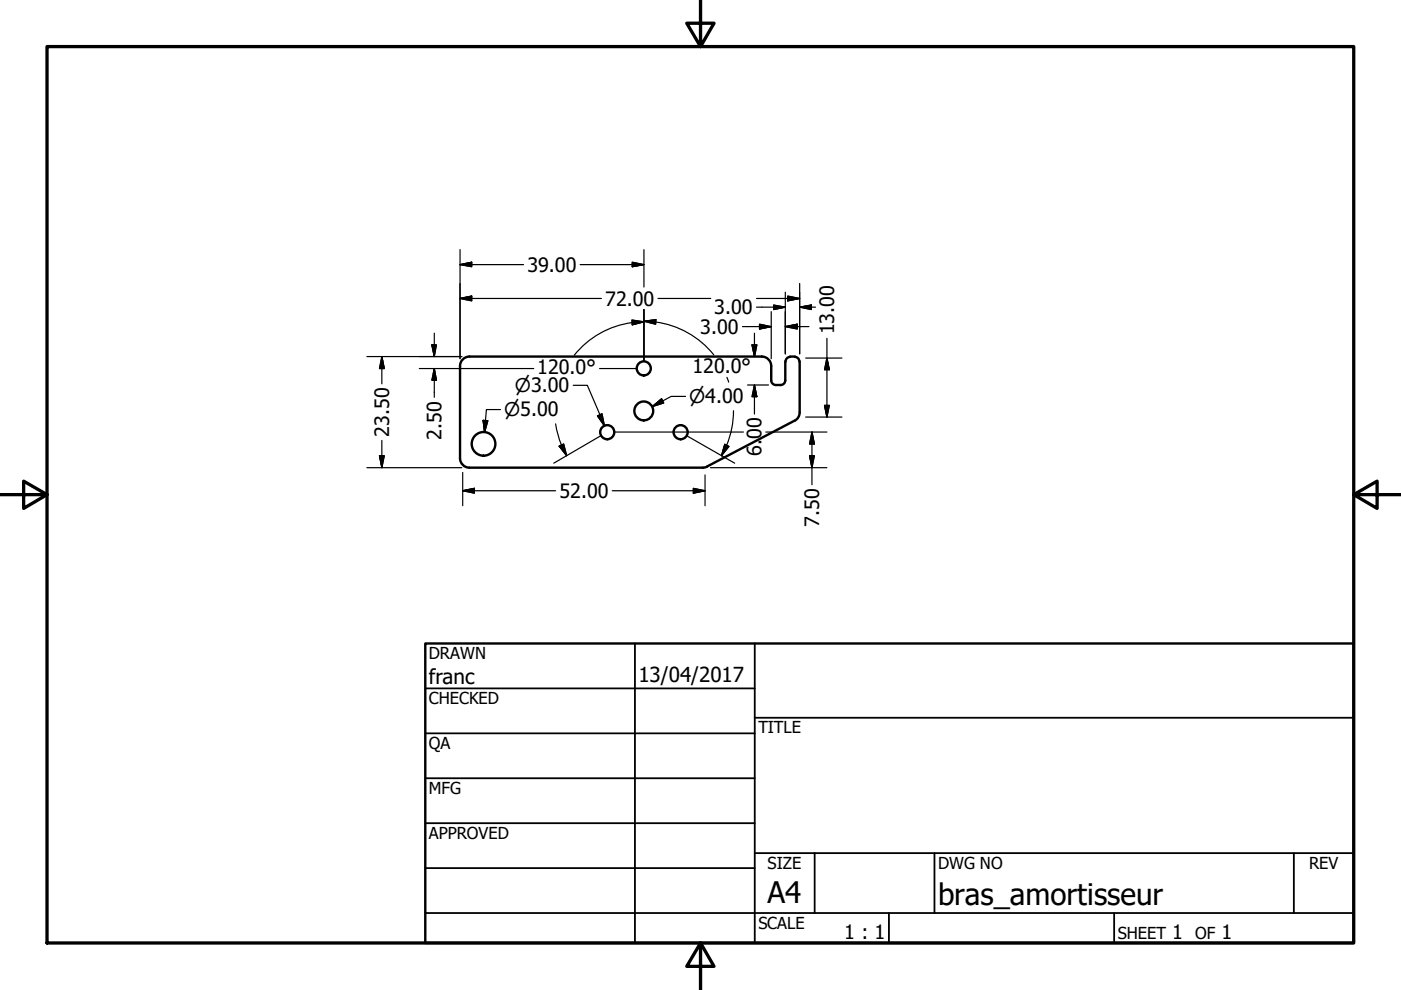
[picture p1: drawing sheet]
<svg xmlns="http://www.w3.org/2000/svg" width="297mm" height="210mm" viewBox="0 0 297 210" stroke-linecap="round" stroke-linejoin="round" font-family="sans-serif">
<!-- layer: Visible (ANSI) -->
<g fill="none" stroke="#000" stroke-width=".51">
<path d="M97.5 77.6v19.5M99.5 75.6h62M99.5 75.6a2 2 0 0 0-2 2M161.5 75.6a2 2 0 0 1 2 2M163.5 77.6v3M166.5 76.6v4M167.5 75.6h1M167.5 75.7a.98 .98 0 0 0-.9 .9M168.5 75.7a.98 .98 0 0 1 1 .9M169.5 76.6v10.8M97.5 97.2a2 2 0 0 0 2 2M99.5 99.2h49.5"/>
<path d="M149.9 98.9l-.9 .3M163.5 80.6a.98 .98 0 0 0 1 1M166.5 80.6a.98 .98 0 0 1-1 1h-1M169.5 87.4a2 2 0 0 1-1 1.8l-18.6 9.7"/>
<circle cx="136.5" cy="78.1" r="1.49"/>
<circle cx="102.5" cy="94.1" r="2.51"/>
<circle cx="128.7" cy="91.6" r="1.49"/>
<circle cx="136.5" cy="87.1" r="2"/>
<circle cx="144.3" cy="91.6" r="1.49"/>
</g>
<!-- layer: Border (ANSI) -->
<path d="M148.5 -.1v10l-2.9-5h5.8l-2.9 5M10 9.9h277v190h-277zM0 104.9h10l-5-2.9v5.8l5-2.9M287 104.9l5 2.9v-5.8l-5 2.9h10M148.5 199.9l2.9 5h-5.8l2.9-5v10" fill="none" stroke="#000" stroke-width=".7"/>
<!-- layer: Title (ANSI) -->
<g fill="none" stroke="#000" stroke-width=".38">
<path d="M134.6 136.4v63.5M160 136.4v63.5M90.2 146h69.8M90.2 155.5h69.8M160 152.2h127M90.2 165h69.8M90.2 174.5h69.8M90.2 193.6h196.8M90.2 184.1h69.8M160 180.9h127M172.7 180.9v12.7M188.5 193.6v6.3"/>
<path d="M198.1 180.9v12.7M236.2 193.6v6.3M274.3 180.9v12.7"/>
</g>
<path d="M90.2 136.4h196.8v63.5h-196.8z" fill="none" stroke="#000" stroke-width=".51"/>
<!-- layer: Dimension (ANSI) -->
<g fill="none" stroke="#000" stroke-width=".25">
<path d="M97.5 56.1l2.5-.5v1zM97.5 52.9v23.1M97.5 56.1h13.5M123 56.1h13.5M134 55.6l2.5 .5-2.5 .5zM136.5 52.9v8M77.8 75.6h20.1M81 75.6l.5 2.5h-1zM81 75.6v5.8M88.9 78.1h24.3M91.6 73.1h.9l-.4 2.5zM92.1 78.1l.4 2.5h-.9z"/>
<path d="M92.1 70.6v5M92.1 78.1v6.1M97.5 63.3l2.5-.5v1zM97.5 63.3h30M127.1 78.1h7.8M134 67.9l2.5 .3-2.5 .7zM134 68.4a18.9 18.9 0 0 0-12.2 6.9M136.5 68.1l2.6-.3-.1 .9zM136.5 68.2l-2.5 .2M136.5 65.6v11M136.5 68.1l2.5 .2M139 68.3a19 19 0 0 1 12.3 6.9"/>
<path d="M139.5 63.3h11.2M157.4 69.3h6.1M159.9 75.2l-.5-2.1h1.1l-.5 2.4M160 70.6v4.6M160.4 63.3h9.1M160.4 65.1h6.1M161 68.7l2.5 .6-2.5 .5zM163.5 66.1v9.9M164 64.7l2.5 .4-2.5 .5zM166.5 69.3l2.5-.6v1.1zM166.5 69.3h5M166.5 61.9v13.1"/>
<path d="M167 62.8l2.5 .5-2.5 .5zM169.5 65.1l2.5-.4v.9zM169.5 60.1v14.9M169.5 65.1h3.4M170.8 75.9h7.7M175.3 75.9l.5 2.5h-1zM175.3 71.7v16.7M77.8 99.2h20.1M80.5 96.6h1l-.5 2.6zM81 93.4v5.8M102.4 89.1l1 .1-.7 2.5zM106.1 86.8h-3l-.4 4.9"/>
<path d="M117.8 89.9l.4 1.9 .8 2.5M118.6 94.6l.9-.5 .6 2.5zM119 94.3l1.1 2.3M121.5 81.7h3l3.6 8.6M126.7 88.2l.9-.5 .5 2.6zM127.3 92.4l-9.9 5.8M130.3 91.6h27.3M138.3 86.2l2-1.6 .4 .8zM145.4 84h-3.1l-4 2.2M145.7 92.4l10.1 5.8M150.6 99.2h24.7M153.7 94.2l.9 .5-1.6 1.9z"/>
<path d="M154.1 94.4l-1.1 2.2M154.1 80l.4 1M155.5 87.1a19 19 0 0 1-1.4 7.3M158.5 81.6h4.4M160 81.6l.5 2.5h-1.1zM160 81.6v6.2M162.4 91.6h12.9M170.8 88.4h7.7M171.6 96.6h1.1l-.6 2.6zM172.1 91.6l.6 2.5h-1.1zM172.1 91.6v11.2M174.8 86h1l-.5 2.4z"/>
<path d="M98.1 104l2.5-.5v1.1zM98.1 104h19.7M98.1 100.2v7M129.8 104h19.7M147 103.5l2.5 .5-2.5 .6zM149.5 100.7v6.5"/>
</g>
<g fill="#000" stroke="#000" stroke-width=".25">
<path d="M97.5 56.1l2.5-.5zM97.5 56.1l2.5-.5v1zM134 56.6l2.5-.5zM134 55.6l2.5 .5-2.5 .5zM81 75.6l.5 2.5zM81 75.6l.5 2.5h-1zM91.6 73.1l.5 2.5zM91.6 73.1h.9l-.4 2.5zM97.5 63.3l2.5-.5zM97.5 63.3l2.5-.5v1zM134 68.9l2.5-.7zM134 67.9l2.5 .3-2.5 .7z"/>
<path d="M136.5 68.1l2.6-.3zM136.5 68.1l2.6-.3-.1 .9zM159.4 73.1l.6 2.5zM159.4 73.1h1.1l-.5 2.5zM161 69.8l2.5-.5zM161 68.7l2.5 .6-2.5 .5zM164 65.6l2.5-.5zM164 64.7l2.5 .4-2.5 .5zM167 63.8l2.5-.5zM167 62.8l2.5 .5-2.5 .5zM166.5 69.3l2.5-.6zM166.5 69.3l2.5-.6v1.1z"/>
<path d="M169.5 65.1l2.5-.4zM169.5 65.1l2.5-.4v.9zM175.3 75.9l.5 2.5zM175.3 75.9l.5 2.5h-1zM80.5 96.6l.5 2.6zM80.5 96.6h1l-.5 2.6zM92.1 78.1l.4 2.5zM92.1 78.1l.4 2.5h-.9zM102.4 89.1l.3 2.6zM102.4 89.1l1 .1-.7 2.5zM118.6 94.6l1.5 2zM118.6 94.6l.9-.5 .6 2.5z"/>
<path d="M126.7 88.2l1.4 2.1zM126.7 88.2l.9-.5 .5 2.6zM138.3 86.2l2-1.6zM138.3 86.2l2-1.6 .4 .8zM153.7 94.2l-.7 2.4zM153.7 94.2l.9 .5-1.6 1.9zM160 81.6l.5 2.5zM160 81.6l.5 2.5h-1.1zM171.6 96.6l.5 2.6zM171.6 96.6h1.1l-.6 2.6zM172.1 91.6l.6 2.5zM172.1 91.6l.6 2.5h-1.1z"/>
<path d="M174.8 86l.5 2.4zM174.8 86h1l-.5 2.4zM98.1 104l2.5-.5zM98.1 104l2.5-.5v1.1zM147 104.6l2.5-.6zM147 103.5l2.5 .5-2.5 .6z"/>
</g>
<g font-size="6.3">
<text x="162.8" y="191.4">A4</text>
<text x="198.9" y="191.9">bras_amortisseur</text>
</g>
<g font-size="4.4">
<text x="90.9" y="145.1">franc</text>
<text x="135.4" y="144.5">13/04/2017</text>
</g>
<g font-size="4.2">
<text x="111.8" y="57.6">39.00</text>
<text x="128.3" y="64.8">72.00</text>
<text x="148.5" y="70.8">3.00</text>
<text x="151.4" y="66.6">3.00</text>
<text x="176.8" y="70.9" transform="rotate(-90 176.8 70.9)">13.00</text>
<text x="113.9" y="79.2">120.0°</text>
<text x="146.8" y="79.2">120.0°</text>
<text x="82.5" y="92.6" transform="rotate(-90 82.5 92.6)">23.50</text>
<text x="93.6" y="93.2" transform="rotate(-90 93.6 93.2)">2.50</text>
<text x="161.5" y="96.7" transform="rotate(-90 161.5 96.7)">6.00</text>
<text x="118.6" y="105.6">52.00</text>
<text x="173.7" y="111.7" transform="rotate(-90 173.7 111.7)">7.50</text>
<text x="179" y="199.2">1 : 1</text>
<text x="248.5" y="199.1">1</text>
<text x="259" y="199.1">1</text>
</g>
<g font-size="4">
<text x="109.2" y="83.2">⌀3.00</text>
<text x="106.9" y="88.3">⌀5.00</text>
<text x="146.1" y="85.5">⌀4.00</text>
</g>
<g font-size="3.5">
<text x="90.9" y="139.7">DRAWN</text>
<text x="90.9" y="149.3">CHECKED</text>
<text x="160.8" y="155.5">TITLE</text>
<text x="90.9" y="158.8">QA</text>
<text x="90.9" y="168.3">MFG</text>
<text x="90.9" y="177.8">APPROVED</text>
<text x="162.8" y="184.2">SIZE</text>
<text x="198.9" y="184.2">DWG NO</text>
<text x="277.6" y="184.2">REV</text>
<text x="160.8" y="196.9">SCALE</text>
<text x="237" y="199.1">SHEET</text>
<text x="253.4" y="199.1">OF</text>
</g>
</svg>
